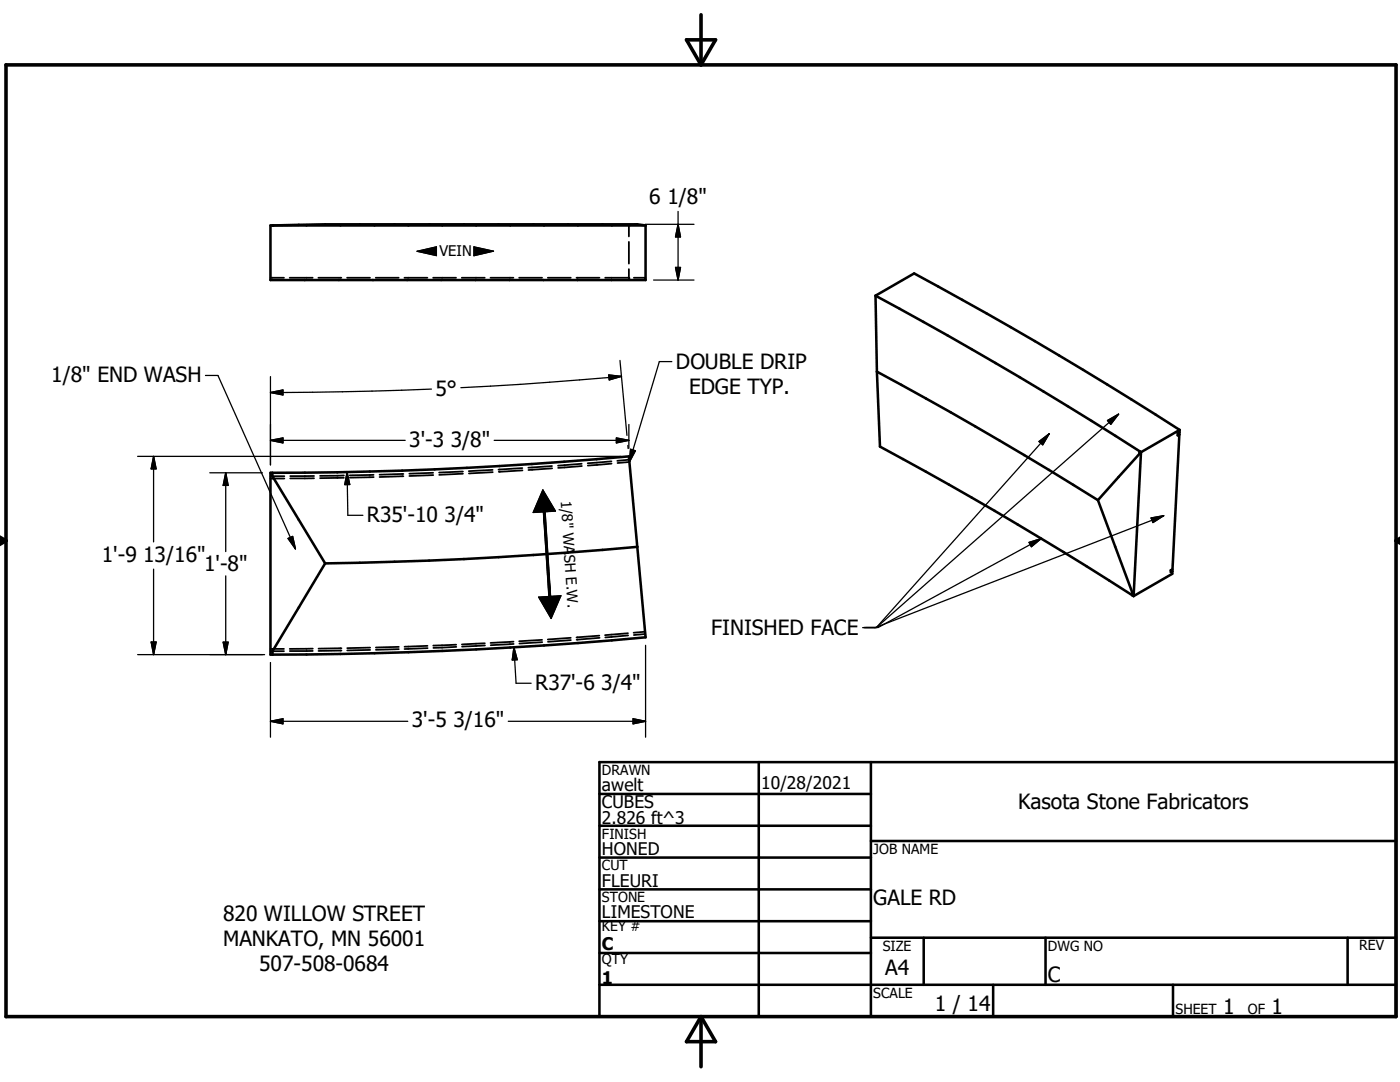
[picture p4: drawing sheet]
<svg xmlns="http://www.w3.org/2000/svg" width="279mm" height="216mm" viewBox="0 0 279 216" stroke-linecap="round" stroke-linejoin="round" font-family="sans-serif">
<g fill="none" stroke="#000" stroke-width=".51">
<path d="M54 45h74.8v10.9h-74.8zM54.4 45l10.5-.2h62.3l1.6 .2M174.7 59a778.9 778.9 0 0 1 52.7 31.1M174.7 59l.3 15.2M174.7 59l7.7-4.4a802 802 0 0 1 53 31.2M175 74.2l.6 14.9a737.1 737.1 0 0 1 50.4 29.7M175 74.2a765.3 765.3 0 0 1 44.1 25.6M54.4 94.3h-.4v36.3h.4M54.4 94.3v.7l10.5 17.4M54.4 94.3a788.5 788.5 0 0 0 71.1-3.2l1.7 18M219.1 99.8l6.9 18.5v.5M227.4 90.1l.3 .1"/>
<path d="M227.4 90.1v.5l-8.3 9.2M227.7 90.2l-1.5 28.7M235.1 86.5l.3 .2M235.4 86.7l-1.4 26.9-.3 .2v.3l.3-.1M235.4 85.8v.5l-.3 .2-.1 .4 .4-.2M235.4 85.8l-7.7 4.4M64.9 112.4l-10.5 17.5v.7M127.2 109.1a815.8 815.8 0 0 1-62.3 3.3M127.2 109.1l1.6 18.1a816.1 816.1 0 0 1-74.4 3.4M226 118.8l.2 .1M233.7 113.8h.1M233.7 113.8l.3 .2"/>
<path d="M234 114l-.1 .5-7.7 4.4M119.6 158.4h54.2M119.6 152.1h159v50.8h-159zM151.4 152.1v50.8M173.8 152.1v50.8M119.6 164.8h54.2M119.6 171.1h54.2M119.6 177.5h54.2M173.8 167.8h104.8M119.6 183.8h54.2M119.6 190.2h54.2M119.6 196.5h159"/>
<path d="M173.8 187.1h104.8M184.3 187.1v9.4M198.2 196.5v6.4M208.7 187.1v9.4M234.1 196.5v6.4M268.9 187.1v9.4"/>
</g>
<g fill="none" stroke="#000" stroke-width=".36">
<path d="M54 55.4h.1M54.3 55.4h2.4M57.8 55.4h4.6M63.5 55.4h4.6M69.3 55.4h4.5M75 55.4h4.6M80.7 55.4h4.6M86.4 55.4h4.6M92.2 55.4h4.5M97.9 55.4h4.6M103.6 55.4h4.6M109.3 55.4h4.6"/>
<path d="M115.1 55.4h4.5M120.8 55.4h4.6M125.5 48.3v4.3M125.5 53.7v2.2M125.6 55.4v.2M125.6 55.7v.2M126.1 44.9l-.6 .1v2.2M126.5 55.4h2.3v.2M127.2 44.8h-.6M128.7 55.4v.2M128.7 55.7v.2M128.8 55.7v.2"/>
<path d="M54 95h.1M54 95.5h.1M54.2 95h2.6M54.2 95.5h2.6M62.7 95h-4.8M62.7 95.4l-4.8 .1M68.6 94.9l-4.7 .1M68.6 95.3l-4.7 .1M74.6 94.7l-4.8 .2M74.6 95.2l-4.8 .1M80.5 94.6l-4.7 .1M80.5 95l-4.7 .2"/>
<path d="M86.4 94.3l-4.7 .2M86.5 94.8l-4.8 .2M92.4 94.1l-4.8 .2M92.4 94.5l-4.7 .2M98.3 93.8l-4.7 .2M98.3 94.2l-4.7 .3M104.2 93.4l-4.7 .3M104.3 93.9l-4.8 .2M110.2 93l-4.8 .3M110.2 93.5l-4.7 .3M116.1 92.5l-4.7 .4M116.1 93l-4.7 .4"/>
<path d="M122 92.1l-4.7 .3M122 92.5l-4.7 .4M125.6 91.7l-2.4 .3M125.6 92.2l-2.4 .2M233.7 113.8h.1M54 129.5h.1M54 129.9h.1M54.3 129.5h2.4M54.3 129.9h2.4M62.4 129.4l-4.6 .1M62.4 129.9h-4.6M68.1 129.4h-4.5"/>
<path d="M68.1 129.8l-4.5 .1M73.9 129.2l-4.6 .1M73.9 129.7l-4.6 .1M79.6 129.1l-4.6 .1M79.6 129.5l-4.6 .2M85.3 128.9l-4.6 .1M85.3 129.3l-4.6 .2M91 128.6l-4.5 .2M91.1 129.1l-4.6 .2M96.8 128.4l-4.6 .2M96.8 128.8l-4.6 .2M102.5 128l-4.6 .3"/>
<path d="M102.5 128.5l-4.6 .2M108.2 127.7l-4.6 .3M108.2 128.1l-4.5 .3M113.9 127.3l-4.6 .3M113.9 127.7l-4.5 .4M119.6 126.8l-4.5 .4M119.7 127.3l-4.6 .4M125.3 126.4l-4.5 .3M125.4 126.8l-4.6 .4M128.7 126.1l-2.3 .2M128.8 126.5l-2.3 .2"/>
</g>
<g fill="#000">
<circle cx="54.4" cy="45" r=".18"/>
<circle cx="54.4" cy="45" r=".25"/>
</g>
<path d="M83.2 50.1l3.9-.8v1.7zM94.6 49.3l3.9 .8-3.9 .9zM108.3 97.7l2.6 4.3-4.5 .3zM108.4 102.1h.4l1.1 16.9zM108.4 102.1l1.5 16.9h-.4zM107.5 119.1l4.4-.2-1.9 4.5z" fill="#000" stroke="#000" stroke-width=".2"/>
<path d="M1.2 12.9h277.4v190h-277.4zM137 7.9h5.8l-2.9 5zM139.9 2.9v10M-.1 107.9h1.3M-.1 107.2l1.3 .7M1.2 107.9l-1.2 .7M278.6 107.9h.8M278.6 107.9l.8 .5M279.4 107.4l-.8 .5M139.9 202.9v10M139.9 202.9l2.9 5h-5.8z" fill="none" stroke="#000" stroke-width=".71"/>
<g fill="none" stroke="#000" stroke-width=".25">
<path d="M83.2 50.1l3.9-.8v1.7zM94.6 49.3l3.9 .8-3.9 .9zM128.8 44.8h9.7M130.4 55.9h8.1M134.8 53.4h1l-.5 2.5zM135.3 42.2v13.7M135.3 44.8l.5 2.5h-1zM41 74.9h2.5l15.5 34.6M54 78.3l2.5-.5v1zM54 75.1v17.7M86.1 77.6l-17.8 .6-14.3 .1M121.5 74.8l2.5 .3-2.4 .7z"/>
<path d="M123.7 71.9l1.4 15M124 75.1l-20.2 1.6-11.8 .7M134.1 72.2h-2.5l-6 20M27.5 91.1h96.4M30.7 91.1v17M30.7 91.1l.5 2.5h-1zM41.9 94.3h10.5M45 94.3v15.8M45 94.3l.5 2.6h-1zM54 87.9l2.5-.5v1zM54 87.9h26.9M69.3 94.2l.1 8.6h3"/>
<path d="M69.3 94.2l.5 2.5h-1zM98.6 87.9h26.9M108.3 97.7l2.6 4.3-4.5 .3zM123 87.4l2.5 .5-2.5 .5zM125.3 88.9l.1 .6M125.5 84.7v4.8M125.8 89.6l1 .4-1.2 2.2zM207.4 88.1l2-1.6-1.3 2.3zM221 83.9l2.2-1.3-1.5 2.1zM223.2 82.6l-48.3 42.6 34.5-38.7M30.7 113.6v17M45 114.9v15.7"/>
<path d="M57.5 107.4l.9-.4 .6 2.5zM107.5 119.1l4.4-.2-1.9 4.5zM108.4 102.1h.4l1.1 16.9h-.4zM205.4 108.2l2.4-.7-2 1.6zM207.8 107.5l-32.6 17.7h-3M229.7 103.4l2.5-.5-2.1 1.4zM232.2 102.9l-57.5 22.3M27.5 130.6h25.3M30.2 128.1h1l-.5 2.5zM44.5 128.1h1l-.5 2.5zM54 132.2v14.9M102.6 129.2l.4 7.1h3"/>
<path d="M102.6 129.2l.6 2.4-1 .1zM128.8 128.8v18.3M54 143.9h27.4M54 143.9l2.5-.5v1zM101.4 143.9h27.4M126.3 143.4l2.5 .5-2.5 .5z"/>
</g>
<g fill="#000" stroke="#000" stroke-width=".25">
<path d="M134.8 53.4h1l-.5 2.5zM135.3 44.8l.5 2.5h-1zM54 78.3l2.5-.5v1zM121.5 74.8l2.5 .3-2.4 .7zM30.7 91.1l.5 2.5h-1zM45 94.3l.5 2.6h-1zM54 87.9l2.5-.5v1zM69.3 94.2l.5 2.5h-1zM123 87.4l2.5 .5-2.5 .5zM125.8 89.6l1 .4-1.2 2.2zM207.4 88.1l2-1.6-1.3 2.3zM221 83.9l2.2-1.3-1.5 2.1z"/>
<path d="M57.5 107.4l.9-.4 .6 2.5zM205.4 108.2l2.4-.7-2 1.6zM229.7 103.4l2.5-.5-2.1 1.4zM30.2 128.1h1l-.5 2.5zM44.5 128.1h1l-.5 2.5zM102.6 129.2l.6 2.4-1 .1zM54 143.9l2.5-.5v1zM126.3 143.4l2.5 .5-2.5 .5z"/>
</g>
<g font-size="4.2">
<text x="129.6" y="40.8">6 1/8&quot;</text>
<text x="10.2" y="76.2">1/8&quot; END WASH</text>
<text x="134.9" y="73.7">DOUBLE DRIP</text>
<text x="86.9" y="79">5°</text>
<text x="137.5" y="78.7">EDGE TYP.</text>
<text x="81.7" y="89.2">3'-3 3/8&quot;</text>
<text x="73.2" y="104.1">R35'-10 3/4&quot;</text>
<text x="20.3" y="112.1">1'-9 13/16&quot;</text>
<text x="40.7" y="114">1'-8&quot;</text>
<text x="141.9" y="126.7">FINISHED FACE</text>
<text x="106.8" y="137.6">R37'-6 3/4&quot;</text>
<text x="82.2" y="145.2">3'-5 3/16&quot;</text>
<text x="203.2" y="161.5">Kasota Stone Fabricators</text>
<text x="44.5" y="183.7">820 WILLOW STREET</text>
<text x="174.3" y="180.5">GALE RD</text>
<text x="44.5" y="188.8">MANKATO, MN 56001</text>
<text x="51.7" y="193.8">507-508-0684</text>
<text x="176.7" y="194.6">A4</text>
<text x="209.1" y="196">C</text>
<text x="186.6" y="201.7">1 / 14</text>
<text x="244.1" y="202.3">1</text>
<text x="253.8" y="202.3">1</text>
</g>
<g font-size="3.5">
<text x="120.1" y="157.9">awelt</text>
<text x="120.1" y="161.2">CUBES</text>
<text x="151.9" y="157.4">10/28/2021</text>
<text x="120.1" y="164.4">2.826 ft^3</text>
<text x="120.1" y="170.6">HONED</text>
<text x="120.1" y="176.9">FLEURI</text>
<text x="120.1" y="183.3">LIMESTONE</text>
<text x="120.1" y="189.6">C</text>
<text x="120.1" y="196.4">1</text>
</g>
<g font-size="2.9">
<text x="87.7" y="51.2">VEIN</text>
<text x="111.9" y="99.9" transform="rotate(86 111.9 99.9)">1/8&quot; WASH E.W.</text>
</g>
<g font-size="2.8">
<text x="120.1" y="154.6">DRAWN</text>
<text x="120.1" y="167.3">FINISH</text>
<text x="120.1" y="173.7">CUT</text>
<text x="174.3" y="170.4">JOB NAME</text>
<text x="120.1" y="180">STONE</text>
<text x="120.1" y="185.8">KEY #</text>
<text x="176.2" y="189.7">SIZE</text>
<text x="209.1" y="189.7">DWG NO</text>
<text x="271.3" y="189.7">REV</text>
<text x="120.1" y="192.4">QTY</text>
<text x="174.3" y="199.1">SCALE</text>
<text x="234.6" y="202.3">SHEET</text>
<text x="249" y="202.3">OF</text>
</g>
</svg>
